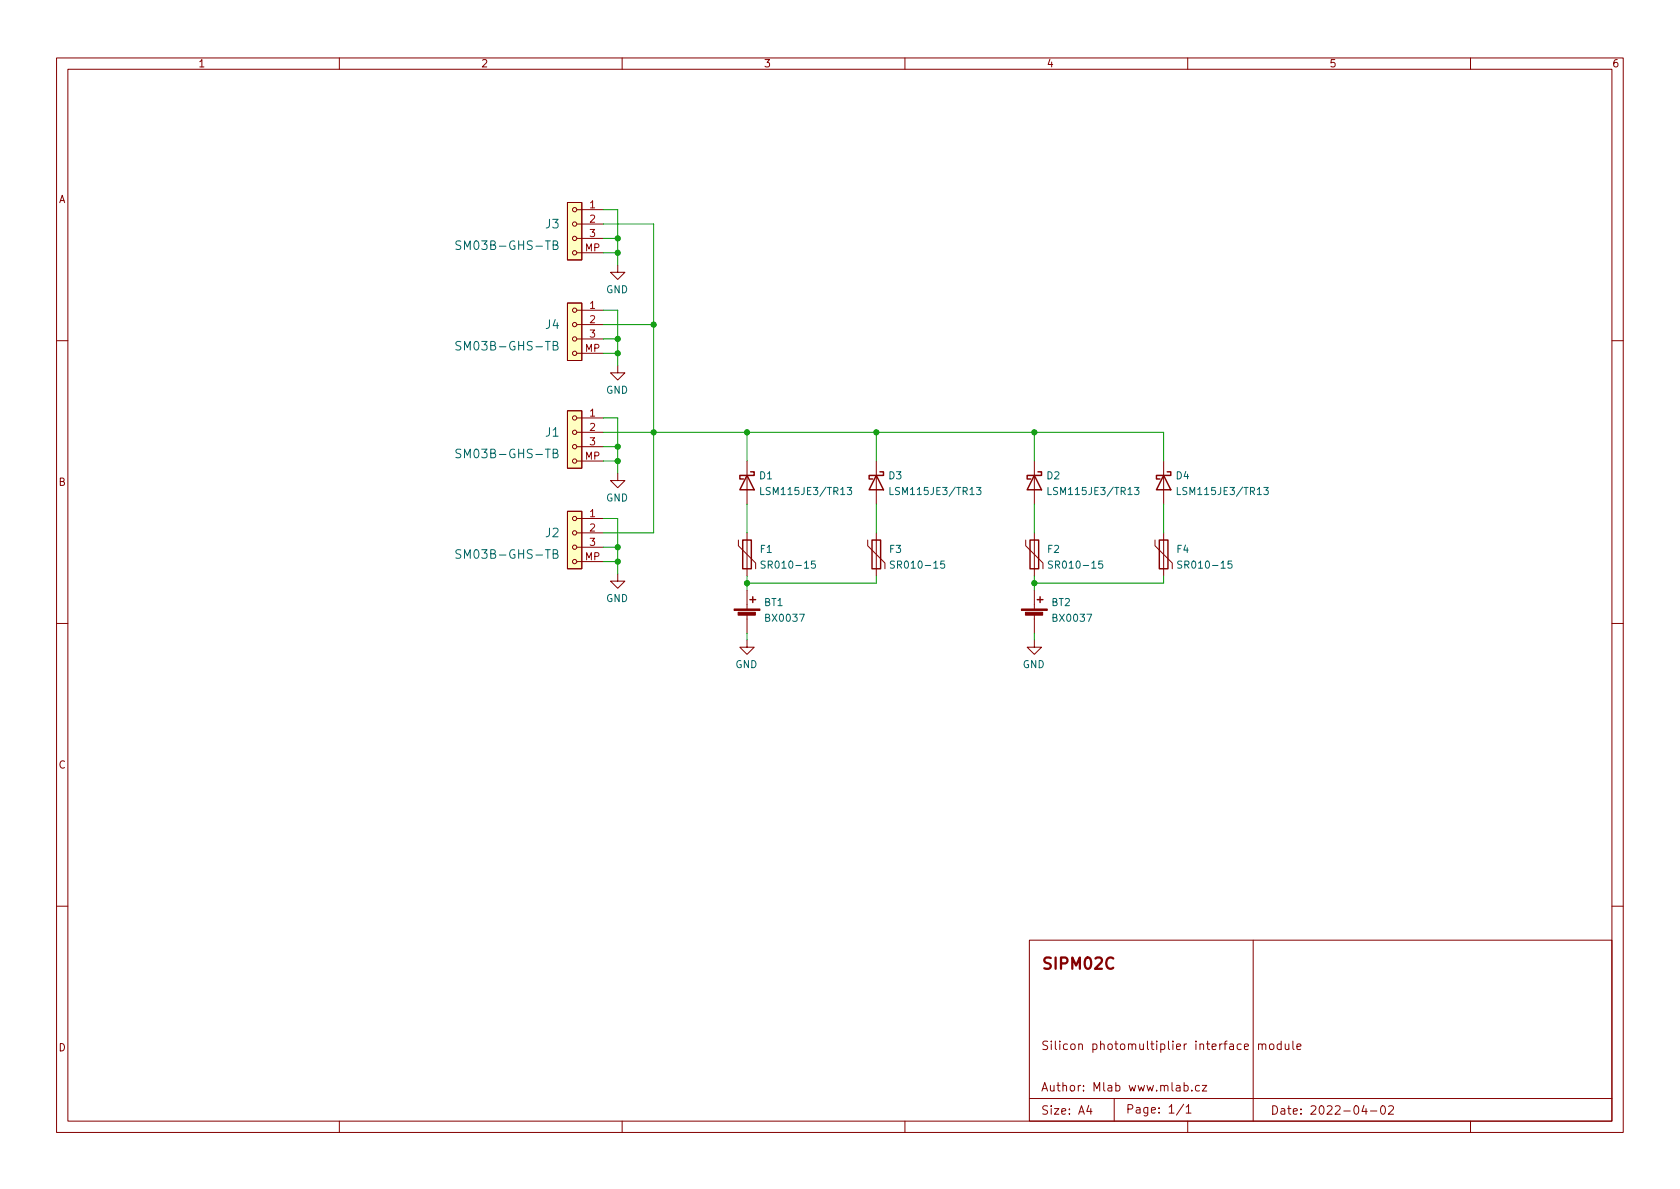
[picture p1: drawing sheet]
<svg xmlns="http://www.w3.org/2000/svg" width="297mm" height="210mm" viewBox="0 0 297 210" stroke-linecap="round" stroke-linejoin="round" font-family="sans-serif">
<g fill="none" stroke="#840000" stroke-width=".18">
<path d="M10 10.2h277v190.1h-277zM12 12.2h273v186.1h-273zM60 10.2v2M110 10.2v2M160 10.2v2M210 10.2v2M260 10.2v2M100.3 35.8h2.6v10.2h-2.6zM102 39.6h4.7M102 37.1h4.7M100.3 53.6h2.6v10.1h-2.6zM102 44.7h4.7"/>
<path d="M102 42.2h4.7M102 59.9h4.7M102 57.4h4.7M102 54.9h4.7M109.2 46.9v1.3h-1.3l1.3 1.2 1.3-1.2h-1.3M10 60.2h2M100.3 72.6h2.6v10.2h-2.6zM102 79h4.7M102 76.4h4.7M102 73.9h4.7M102 62.5h4.7M109.2 64.7v1.2h-1.3l1.3 1.3 1.3-1.3h-1.3"/>
<path d="M285 60.2h2M100.3 90.4h2.6v10.2h-2.6zM102 81.5h4.7M102 99.3h4.7M102 96.8h4.7M102 94.2h4.7M102 91.7h4.7M109.2 83.7v1.3h-1.3l1.3 1.3 1.3-1.3h-1.3M130.6 95.5v1l3 3.1v1M132.1 81.5v7.6M132.1 94.2v7.6M153.4 95.5v1l3.1 3.1v1"/>
<path d="M154.9 81.5v7.6M154.9 94.2v7.6M181.4 95.5v1l3 3.1v1M182.9 81.5v7.6M182.9 94.2v7.6M204.2 95.5v1l3.1 3.1v1M205.7 81.5v7.6M205.7 94.2v7.6M10 110.2h2M109.2 101.5v1.3h-1.3l1.3 1.2 1.3-1.2h-1.3M132.1 113.2v1.2h-1.3l1.3 1.3 1.2-1.3h-1.2M132.1 104.4v3.3"/>
<path d="M132.1 108.7v3.3M182.9 113.2v1.2h-1.3l1.3 1.3 1.2-1.3h-1.2M182.9 104.4v3.3M182.9 108.7v3.3M285 110.2h2M10 160.2h2M182 166.3h103v32h-103zM221.6 166.3v32M285 160.2h2M60 198.3v2M110 198.3v2M160 198.3v2"/>
<path d="M182 194.3h103M192.5 195.5l-.4 1h1M192.9 196v1M197 194.3v4M209.3 195.3l-1.3 1.9M209.4 192l.4-.1 .3 .3v.4l-.2 .3h-.5M209.7 195.8l.4-.5v1.5M209.7 196.8h.9M210 198.3v2M210.7 192.8v.1M212.1 192l-.5-.1-.2 .3v.4l.1 .3h.6M212.6 191.9h.8l-.8 1h.8"/>
<path d="M222.5 184.7l.2-.1 .4 .1 .1 .9M222.5 184.6v1M223.2 184.8l.2-.2 .3 .1 .1 .9M224.5 184.7l.2-.1 .5 .1v.6l-.1 .2-.4 .1-.2-.1zM226.5 184.7l-.4-.1-.3 .3v.4l.2 .2h.5M226.5 184.1v1.5M227.2 184.6l.1 .9 .4 .1 .2-.1M227.9 184.6v1M228.6 184.1v1.3l.2 .2M229.3 185.1l.7-.1v-.3l-.5-.1-.2 .2 .1 .7h.6M241.2 195.5l-.4 1h.9M241.5 196v1"/>
<path d="M242.3 196.5h1.2M244.3 195.6l.2-.1a.81 .81 0 0 1 .5 .7 .81 .81 0 0 1-.3 .8h-.1a.81 .81 0 0 1-.6-.6 .81 .81 0 0 1 .3-.8zM245.5 195.7l.6-.2 .2 .2 .1 .3-.9 1h.9M260 198.3v2"/>
<circle cx="101.6" cy="37.1" r=".38"/>
<circle cx="101.6" cy="39.6" r=".38"/>
<circle cx="101.6" cy="42.2" r=".38"/>
<circle cx="101.6" cy="54.9" r=".38"/>
<circle cx="101.6" cy="59.9" r=".38"/>
<circle cx="101.6" cy="44.7" r=".38"/>
<circle cx="101.6" cy="57.4" r=".38"/>
<circle cx="101.6" cy="76.4" r=".38"/>
<circle cx="101.6" cy="79" r=".38"/>
<circle cx="101.6" cy="73.9" r=".38"/>
<circle cx="101.6" cy="62.5" r=".38"/>
<circle cx="101.6" cy="81.5" r=".38"/>
<circle cx="101.6" cy="96.8" r=".38"/>
<circle cx="101.6" cy="94.2" r=".38"/>
<circle cx="101.6" cy="91.7" r=".38"/>
<circle cx="101.6" cy="99.3" r=".38"/>
</g>
<path d="M196.8 169.5a.8 .8 0 0 0-1 0 .8 .8 0 0 0-.2 1 .75 .75 0 0 0 .4 .7 .75 .75 0 0 0 .8-.1" fill="none" stroke="#840000" stroke-width=".4"/>
<g fill="#ffffc2" stroke="#ffffc2" stroke-width=".18">
<path d="M100.3 72.6h2.6v10.2h-2.6z"/>
<path d="M100.3 35.8h2.6v10.2h-2.6z"/>
<path d="M100.3 90.4h2.6v10.2h-2.6z"/>
<path d="M100.3 53.6h2.6v10.1h-2.6z"/>
</g>
<g fill="none" stroke="#006464" stroke-width=".18">
<path d="M81.5 42.7l-.6-.1-.2 .1v.5l.6 .3 .2 .3-.3 .3-.6-.1M97.8 43.3h.5l.2-.1 .1-.3-.1-.2-.7-.1v1.5h.6l.3-.3a.4 .4 0 0 0-.4-.5M81.5 79.5l-.6-.1-.2 .2v.4l.6 .3 .2 .4-.3 .2h-.6M81.5 60.4h-.6l-.2 .1v.5l.6 .2 .2 .4-.3 .3-.6-.1M97.8 61.1h.5l.2-.1 .1-.3-.1-.3h-.7v1.5h.6l.3-.3a.4 .4 0 0 0-.4-.5M81.5 97.3l-.6-.1-.2 .1v.5l.6 .3 .2 .3-.3 .3h-.6M97.8 80.1h.5l.2-.1 .1-.3-.1-.2-.7-.1v1.5h.6l.3-.2a.4 .4 0 0 0-.4-.6M97.8 97.9h.5l.2-.1 .1-.3-.1-.2-.7-.1v1.5h.6l.3-.3a.4 .4 0 0 0-.4-.5M134.5 86.2v1.3h.6M135.3 99.3l-.5-.1-.2 .1v.4l.6 .2 .1 .3-.3 .3-.4-.1M144.1 99.2h-.6v.6l.1-.1 .5 .1 .1 .1-.1 .5-.2 .1-.4-.1M149.8 86.2h.8l-.4 .5 .3 .1v.5l-.2 .2-.5-.2"/>
<path d="M157.4 86.2v1.3h.6M158.1 99.3l-.4-.1-.2 .1v.4l.5 .2 .1 .3-.2 .3-.5-.1M167 99.2h-.6l-.1 .6 .2-.1 .4 .1 .1 .1v.5l-.2 .1-.5-.1M172.7 86.2h.7l-.4 .5 .4 .1v.5l-.2 .2-.5-.2M185.3 86.2v1.3h.6M186.1 99.3l-.5-.1-.2 .1v.4l.6 .2 .1 .3-.3 .3-.4-.1M194.9 99.2h-.6v.6l.1-.1 .5 .1 .1 .1-.1 .5-.2 .1-.4-.1M200.6 86.2h.8l-.4 .5 .3 .1v.5l-.2 .2-.5-.2M208.2 86.2v1.3h.6M208.9 99.3l-.4-.1-.2 .1v.4l.5 .2 .1 .3-.2 .3-.5-.1M217.8 99.2h-.6l-.1 .6 .2-.1 .4 .1 .1 .1v.5l-.2 .1-.5-.1M223.5 86.2h.7l-.4 .5 .4 .1v.5l-.2 .2-.5-.2"/>
</g>
<g fill="none" stroke="#840000" stroke-width=".25">
<path d="M131.3 95.5h1.5v5.1h-1.5zM132.1 84.1l1.2 2.5h-2.5zM132.7 83.4h.6v.7h-2.5v.6h.6M154.2 95.5h1.5v5.1h-1.5zM154.9 84.1l1.3 2.5h-2.5zM155.6 83.4h.6v.7h-2.5v.6h.6M182.1 95.5h1.5v5.1h-1.5zM182.9 84.1l1.2 2.5h-2.5zM183.5 83.4h.6v.7h-2.5v.6h.6M205 95.5h1.5v5.1h-1.5zM205.7 84.1l1.3 2.5h-2.5zM206.4 83.4h.6v.7h-2.5v.6h.6"/>
<path d="M132.6 106h1M133.1 105.5v1M183.4 106h1M183.9 105.5v1"/>
</g>
<g fill="#840000" stroke="#840000" stroke-width=".18">
<path d="M129.8 107.7h4.6v.2h-4.6z"/>
<path d="M130.5 108.3h3.1v.5h-3.1z"/>
<path d="M180.6 107.7h4.6v.2h-4.6z"/>
<path d="M181.3 108.3h3.1v.5h-3.1z"/>
</g>
<g fill="none" stroke="#009600" stroke-width=".18">
<path d="M106.7 39.6h8.9v54.6h-8.9M106.7 37.1h2.5v9.8M106.7 54.9h2.5v9.8M106.7 42.2h2.5M106.7 57.4h8.9M106.7 44.7h2.5M106.7 59.9h2.5M106.7 73.9h2.5v9.8M106.7 76.4h99v5.1M106.7 62.5h2.5M106.7 79h2.5M132.1 76.4v5.1"/>
<path d="M154.9 76.4v5.1M182.9 76.4v5.1M106.7 91.7h2.5v9.8M106.7 99.3h2.5M106.7 81.5h2.5M106.7 96.8h2.5M132.1 89.1v5.1M154.9 89.1v5.1M182.9 89.1v5.1M205.7 89.1v5.1M132.1 101.8v2.6M132.1 112v1.2"/>
<path d="M154.9 101.8v1.3h-22.8M182.9 101.8v2.6M182.9 112v1.2M205.7 101.8v1.3h-22.8"/>
</g>
<g fill="#009600" stroke="#009600" stroke-width=".18">
<circle cx="182.9" cy="103.1" r=".46"/>
<circle cx="182.9" cy="76.4" r=".46"/>
<circle cx="132.1" cy="103.1" r=".46"/>
<circle cx="109.2" cy="99.3" r=".46"/>
<circle cx="154.9" cy="76.4" r=".46"/>
<circle cx="109.2" cy="81.5" r=".46"/>
<circle cx="109.2" cy="79" r=".46"/>
<circle cx="109.2" cy="96.8" r=".46"/>
<circle cx="115.6" cy="57.4" r=".46"/>
<circle cx="109.2" cy="59.9" r=".46"/>
<circle cx="109.2" cy="42.2" r=".46"/>
<circle cx="109.2" cy="44.7" r=".46"/>
<circle cx="132.1" cy="76.4" r=".46"/>
<circle cx="115.6" cy="76.4" r=".46"/>
<circle cx="109.2" cy="62.5" r=".46"/>
</g>
<text font-size="2.8" fill="#840000" x="184" y="171.4">SIPM02C</text>
<g font-size="2.1" fill="#006464">
<text x="96.5" y="40.4">J3</text>
<text x="81.7" y="44.2">SM03B-GHS-TB</text>
<text x="96.5" y="58.2">J4</text>
<text x="81.7" y="62">SM03B-GHS-TB</text>
<text x="96.5" y="77.2">J1</text>
<text x="81.7" y="81">SM03B-GHS-TB</text>
<text x="96.5" y="95">J2</text>
<text x="81.7" y="98.8">SM03B-GHS-TB</text>
</g>
<g font-size="2.1" fill="#840000">
<text x="184" y="185.7">Silicon photomultiplier interface module</text>
<text x="184" y="193">Author: Mlab www.mlab.cz</text>
<text x="184" y="197.1">Size: A4</text>
<text x="199" y="196.9">Page: 1/1</text>
<text x="224.6" y="197.1">Date: 2022-04-02</text>
</g>
<g font-size="1.8" fill="#840000">
<text x="35" y="11.9">1</text>
<text x="85" y="11.9">2</text>
<text x="135" y="11.9">3</text>
<text x="185" y="11.9">4</text>
<text x="235" y="11.9">5</text>
<text x="285" y="11.9">6</text>
<text x="10.3" y="35.9">A</text>
<text x="10.3" y="85.9">B</text>
<text x="10.3" y="135.9">C</text>
<text x="10.3" y="185.9">D</text>
</g>
<g font-size="1.8" fill="#a90000">
<text x="104.3" y="36.8">1</text>
<text x="104.3" y="39.4">2</text>
<text x="104.3" y="41.9">3</text>
<text x="103.4" y="44.4">MP</text>
<text x="104.3" y="54.6">1</text>
<text x="104.3" y="57.1">2</text>
<text x="104.3" y="59.7">3</text>
<text x="103.4" y="62.2">MP</text>
<text x="104.3" y="73.7">1</text>
<text x="104.3" y="76.2">2</text>
<text x="103.4" y="81.3">MP</text>
<text x="104.3" y="78.7">3</text>
<text x="104.3" y="91.4">1</text>
<text x="104.3" y="94">2</text>
<text x="103.4" y="99.1">MP</text>
<text x="104.3" y="96.5">3</text>
</g>
<g font-size="1.8" fill="#006464">
<text x="107.1" y="51.8">GND</text>
<text x="107.1" y="69.6">GND</text>
<text x="107.1" y="88.7">GND</text>
<text x="134.3" y="84.7">D1</text>
<text x="135.2" y="87.5">LSM115JE3/TR13</text>
<text x="157.2" y="84.7">D3</text>
<text x="158" y="87.5">LSM115JE3/TR13</text>
<text x="185.1" y="84.7">D2</text>
<text x="186" y="87.5">LSM115JE3/TR13</text>
<text x="208" y="84.7">D4</text>
<text x="208.8" y="87.5">LSM115JE3/TR13</text>
<text x="134.4" y="97.8">F1</text>
<text x="135.4" y="100.5">SR010-15</text>
<text x="157.3" y="97.8">F3</text>
<text x="158.2" y="100.5">SR010-15</text>
<text x="185.2" y="97.8">F2</text>
<text x="186.2" y="100.5">SR010-15</text>
<text x="208.1" y="97.8">F4</text>
<text x="209" y="100.5">SR010-15</text>
<text x="107.1" y="106.5">GND</text>
<text x="135.1" y="107.2">BT1</text>
<text x="185.9" y="107.2">BT2</text>
<text x="135.5" y="109.9">BX0037</text>
<text x="186.3" y="109.9">BX0037</text>
<text x="130" y="118.1">GND</text>
<text x="180.8" y="118.1">GND</text>
</g>
</svg>
